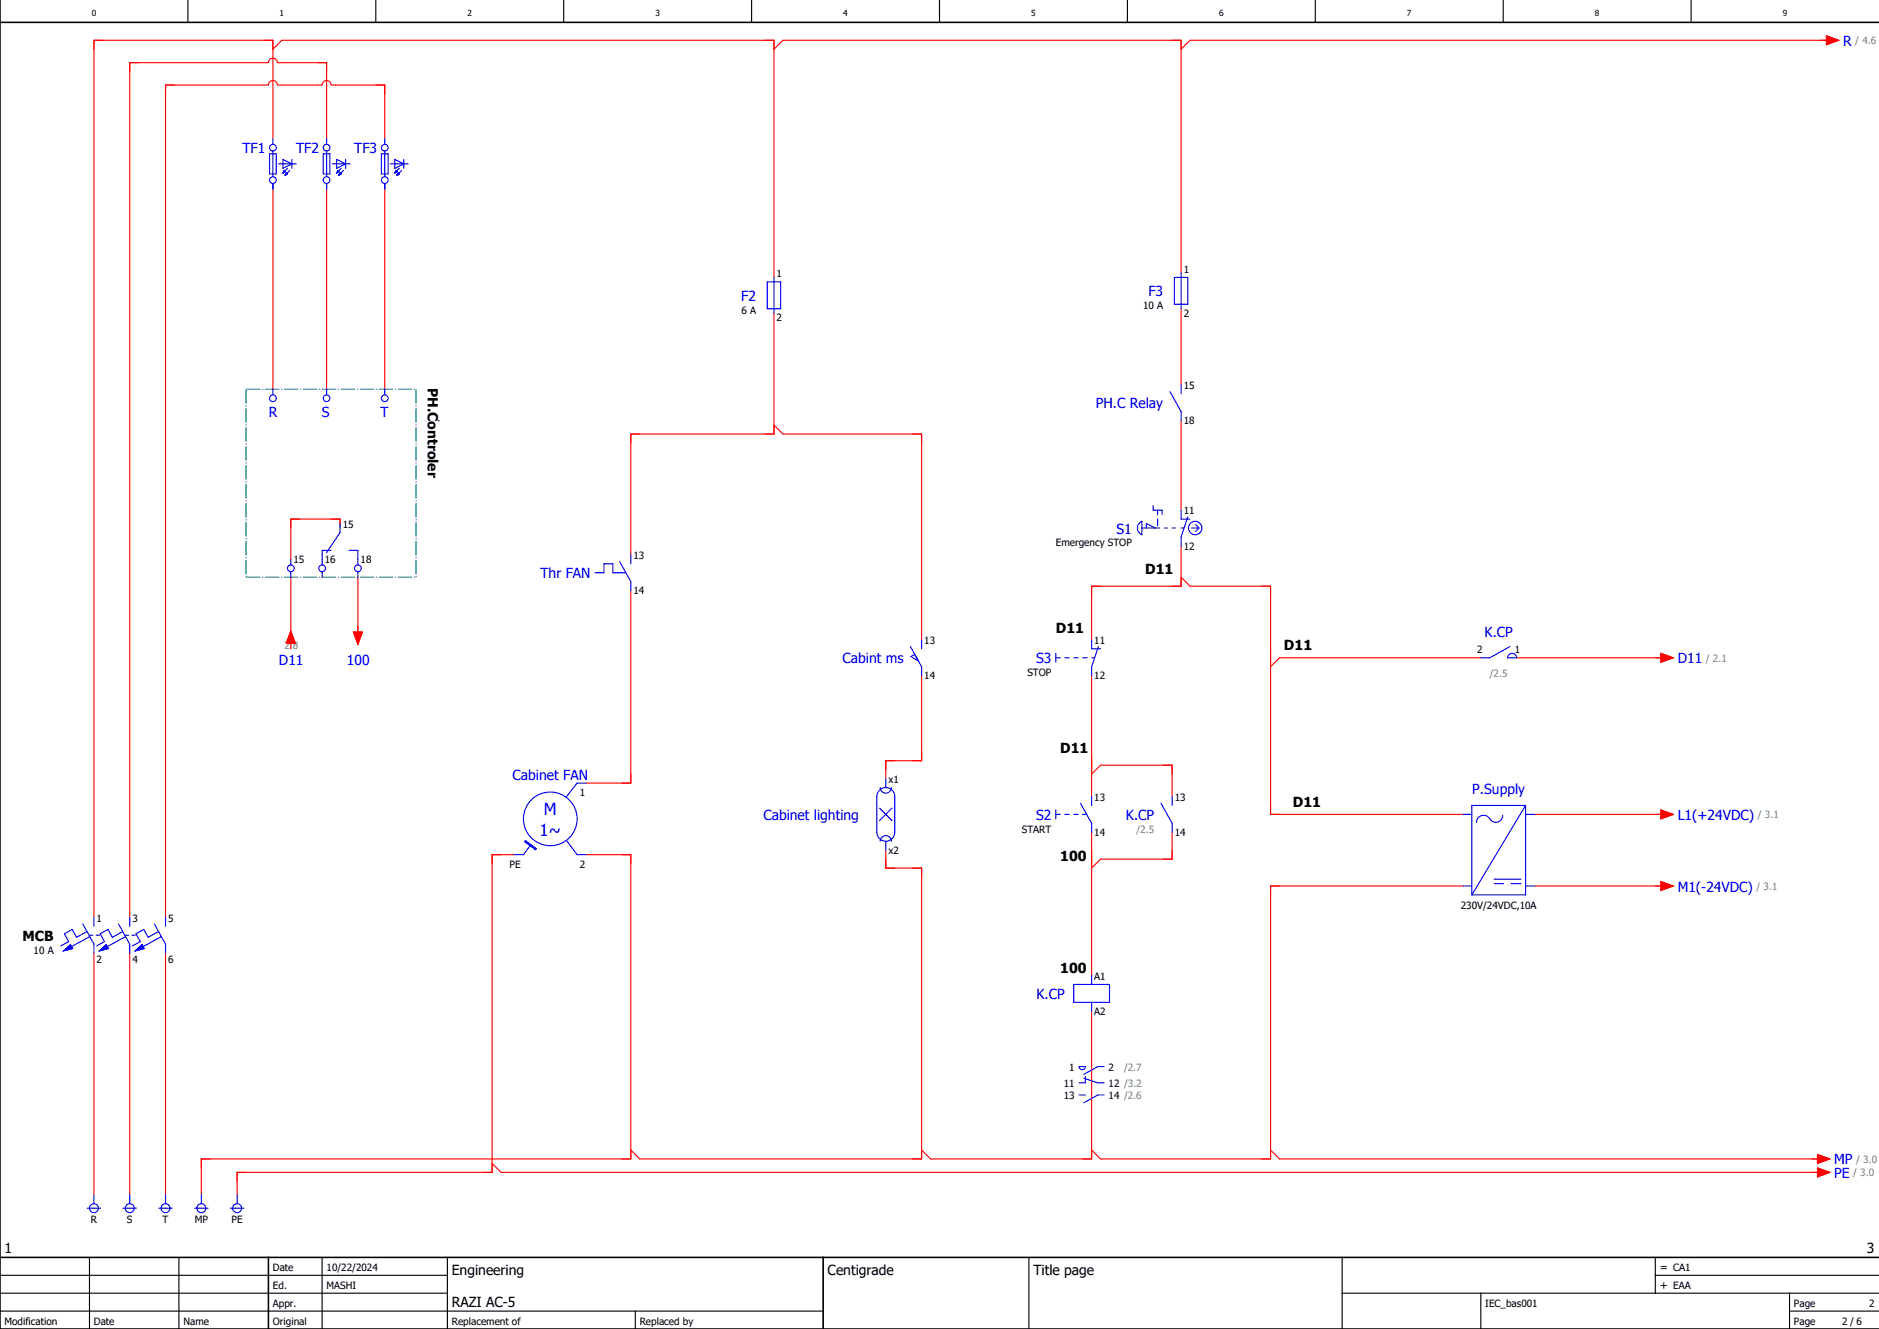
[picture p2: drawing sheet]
<svg xmlns="http://www.w3.org/2000/svg" width="420mm" height="297mm" viewBox="0 0 420 297" stroke-linecap="round" stroke-linejoin="round" font-family="sans-serif">
<g fill="none" stroke="#000" stroke-width=".25">
<path d="M42 0v5M84 0v5M126 0v5M168 0v5M210 0v5M252 0v5M294 0v5M336 0v5M378 0v5M0 293h184M0 289h100M0 285h100"/>
<path d="M20 281v16M40 281v16M72 281v16M100 281v16M142 293v4M230 281v16M300 289h120M300 281v16M331 289v8M370 285h50M370 281v8M400 293h20"/>
<path d="M400 289v8"/>
</g>
<path d="M0 5h420M0 0v297h420M0 281h420M60 281v16M184 281v16" fill="none" stroke="#000" stroke-width=".35"/>
<g fill="none" stroke="#f00" stroke-width=".25">
<path d="M61 11l2-2h110v53M173 11l2-2h89v52M408.2 8l2.8 1-2.8 1zM409 9h-143l-2 2M61 31v-22h-40v196M73 31v-17h-11a1 1 0 0 0-1-1 1 1 0 0 0-1 1h-31v191M86 31v-12h-12a1 1 0 0 0-1-1 1 1 0 0 0-1 1h-10a1 1 0 0 0-1-1 1 1 0 0 0-1 1h-23v186M61 41v46M73 41v46M86 41v46M173 70v27h-32v27M264 69v17"/>
<path d="M173 95l2 2h31v46M264 94v20M76 118v-2h-11v9M65 129v16M80 129v13M141 132v43h-10M264 122v9h-20v12M264 129l2 2h18v51h43M65 141l1 2.8h-2zM79 141.3h2l-1 2.7zM206 151v19h-8v4M244 151v27"/>
<path d="M331 147h-45l-2 2M339 147h33M371.2 146l2.8 1-2.8 1zM244 173l2-2h16v7M115 191h-5v71h-57v5M131 191h10v68h-96v8M198 190v4h8v65h-63l-2-2M244 186v32M262 186v6h-16l-2 2M327 198h-43v61h-38l-2-2M343 182h29M343 198h29"/>
<path d="M371.2 181l2.8 1-2.8 1zM371.2 197l2.8 1-2.8 1zM21 213v54M29 213v54M37 213v54M244 226v33h-36l-2-2M284 257l2 2h121M406.2 258l2.8 1-2.8 1zM110 260l2 2h295M406.2 261l2.8 1-2.8 1z"/>
</g>
<g fill="none" stroke="#00f" stroke-width=".25">
<path d="M60.2 34.4h1.5v4.5h-1.5zM61 31v1.3M61 33.7v5.8M62.3 36.6h3.9M63.2 38.6h.1M63.2 35.6l2.1 1-2.1 1zM63.5 38.1l.3 .3-.6 .2zM63.8 39.1h.1M64 38.6l.3 .3-.5 .2zM64.3 37.6l-1.1 1M64.7 38.1l-.9 1M65.3 35.6v2"/>
<path d="M72.2 34.4h1.5v4.5h-1.5zM73 31v1.3M73 33.7v5.8M74.2 36.6h4M75.2 38.6h.1M75.2 35.6l2 1-2 1zM75.5 38.1l.2 .3-.5 .2zM75.7 39.1h.1M76 38.6l.3 .3-.6 .2zM76.3 37.6l-1.1 1M76.7 38.1l-1 1M77.2 35.6v2"/>
<path d="M85.3 34.4h1.5v4.5h-1.5zM86 31v1.3M86 33.7v5.8M87.3 36.6h3.9M88.2 38.6h.1M88.2 35.6l2.1 1-2.1 1zM88.5 38.1l.3 .3-.6 .2zM88.8 39.1h.1M89 38.6l.2 .3-.4 .2zM89.2 37.6l-1 1M89.7 38.1l-.9 1M90.3 35.6v2"/>
<path d="M61 41v1.3M73 41v1.3M86 41v1.3M171.5 63h3v6h-3zM173 62v8M262.5 62h3v6h-3zM264 61v8M61 87v1.3M73 87v1.3M86 87v1.3M261.5 87.5l2.5 4.5v2M264 86v2"/>
<path d="M76 117v2l-3 4.5M254.6 117l.6-.5v3a1.61 1.61 0 0 1-.6-2.5zM255.2 118h4.1M256.3 118v-1l1.9 1M257.8 113v1h1.9v1M258.8 114v1M258.8 116v1.5M260.3 118h.7M262 118h.7M264 114v2h2M264 118h.7M265.5 115.5l-1.5 4.5v2"/>
<path d="M266.3 118h1.7M267.2 117.2l.8 .8M268 118l-.8 .7M65 125v1.3M65 127.8v1.2M72 127.8v1.2M74 123h-2v3.3M78 123h2v3.3M80 127.8v1.2M133 128h2v-2h2v2h2.9M138.5 125.5l2.5 4.5v2M141 124v2"/>
<path d="M203.5 144.5l2.5 4.5v2M204.5 146.2l-.9 .5 1.7 1.1M206 143v2M236 146v2M236 147h1M238 147h1M240 147h1M242 147h1M244 143v2h2M244 147h.6M244 149v2M245.5 144.5l-1.5 4.5"/>
<path d="M337.3 146.3a1 1 0 0 1 1.1-.2 1 1 0 0 1 .6 .9h-2zM337.5 144.5l-4.5 2.5h-2M131 175h-2l-2.5 3.2M196.6 176.6a2 2 0 0 1 2.2-.4 2 2 0 0 1 1.2 1.8v8a2 2 0 0 1-2 2 2 2 0 0 1-2-2v-8l.1-.5zM196.8 176a1.25 1.25 0 0 0 1.2 1.3 1.25 1.25 0 0 0 1.2-1.3M198 174v2M241.5 179.5l2.5 4.5v2M244 178v2M259.5 179.5l2.5 4.5v2M262 178v2M341 180l-12 20M341 180v20h-12"/>
<path d="M341 180h-12v20M117.4 187.9l2.5 1.8-.2 .2-2.4-1.8zM118.6 188.8l-1.6 2.2h-2M126.6 187.8l2.4 3.2h2M196.6 180.6l2.8 2.8M196.8 188a1.25 1.25 0 0 1 1.2-1.3 1.25 1.25 0 0 1 1.2 1.3M198 188v2M199.4 180.6l-2.8 2.8M236 181v2M236 182h1M238 182h1M240 182h1"/>
<path d="M242 182h.9M327 182h2M327 198h2M334 196.5h6M334 197.5h2.2M335.9 182.2a1.62 1.62 0 0 1-1.4 1.6 1.62 1.62 0 0 1-1.8-1.1 1.6 1.6 0 0 0-1.7-.4 1.6 1.6 0 0 0-1 1.5M337.8 197.5h2.2M341 182h2M341 198h2M14.2 212.5l1.5-1.4 .5 .9zM18.5 206.5l2.5 4.5v2M19.4 208.2l-2.3 1.3-1-1.8-1.7 1 1 1.7-1.8 1"/>
<path d="M20 209h.8M20.1 209.3l-4.1 2.2M21 205v2M21.5 209h.8M22.2 212.5l1.5-1.4 .5 .9zM26.5 206.5l2.5 4.5v2M27.4 208.2l-2.3 1.3-1-1.8-1.7 1 1 1.7-1.8 1M28 209h.8M28.1 209.3l-4.1 2.2M29 205v2M29.5 209h.7M30.2 212.5l1.5-1.4 .5 .9z"/>
<path d="M34.5 206.5l2.5 4.5v2M35.4 208.2l-2.3 1.3-1-1.8-1.7 1 1 1.7-1.8 1M36.1 209.3l-4.1 2.2M37 205v2M240 220h8v4h-8zM244 218v2M241.2 238.4h1.4a.7 .7 0 0 1-.7 .6 .7 .7 0 0 1-.7-.6zM244 224v2M246.8 238.3h-1.4l-3.1 1.8M241.2 244.7h1.4M242.3 241l3.1 1M242.6 240.6v1.4h-1.4"/>
<path d="M245.4 242h1.4M246.8 244.7h-1.4l-3.1 1.8M19.5 270h3M21 267v2M27.5 270h3M29 267v2M35.5 270h3M37 267v2M43.5 270h3M45 267v2M51.5 270h3M53 267v2"/>
<circle cx="61" cy="33" r=".75"/>
<circle cx="73" cy="33" r=".75"/>
<circle cx="86" cy="33" r=".75"/>
<circle cx="61" cy="40.3" r=".75"/>
<circle cx="73" cy="40.3" r=".75"/>
<circle cx="86" cy="40.3" r=".75"/>
<circle cx="61" cy="89" r=".75"/>
<circle cx="73" cy="89" r=".75"/>
<circle cx="86" cy="89" r=".75"/>
<circle cx="267.2" cy="118" r="1.5"/>
<circle cx="65" cy="127" r=".75"/>
<circle cx="72" cy="127" r=".75"/>
<circle cx="80" cy="127" r=".75"/>
<circle cx="123" cy="183" r="6"/>
<circle cx="21" cy="270" r="1"/>
<circle cx="29" cy="270" r="1"/>
<circle cx="37" cy="270" r="1"/>
<circle cx="45" cy="270" r="1"/>
<circle cx="53" cy="270" r="1"/>
</g>
<g fill="#00f" stroke="#00f" stroke-width=".22">
<path d="M22.2 212.5l1.5-1.4 .5 .9z"/>
<path d="M30.2 212.5l1.5-1.4 .5 .9z"/>
<path d="M14.2 212.5l1.5-1.4 .5 .9z"/>
<path d="M63.5 38.1l.3 .3-.6 .2z"/>
<path d="M64 38.6l.3 .3-.5 .2z"/>
<path d="M75.5 38.1l.2 .3-.5 .2z"/>
<path d="M76 38.6l.3 .3-.6 .2z"/>
<path d="M88.5 38.1l.3 .3-.6 .2z"/>
<path d="M89 38.6l.2 .3-.4 .2z"/>
<path d="M117.4 187.9l2.5 1.8-.2 .2-2.4-1.8z"/>
</g>
<path d="M55 87h38M55 87v42M93 87v42M55 129h38" fill="none" stroke="#007f7f" stroke-width=".25" stroke-dasharray="3.2 .4 .3 .4" stroke-linecap="butt"/>
<g fill="#f00" stroke="#f00" stroke-width=".22">
<path d="M65 141l1 2.8h-2z"/>
<path d="M79 141.3h2l-1 2.7z"/>
<path d="M408.2 8l2.8 1-2.8 1z"/>
<path d="M406.2 258l2.8 1-2.8 1z"/>
<path d="M406.2 261l2.8 1-2.8 1z"/>
<path d="M371.2 146l2.8 1-2.8 1z"/>
<path d="M371.2 181l2.8 1-2.8 1z"/>
<path d="M371.2 197l2.8 1-2.8 1z"/>
</g>
<g font-size="3.7" fill="#00f">
<text x="121.6" y="182.2">M</text>
<text x="120.6" y="186.7">1~</text>
</g>
<g font-size="3.1" fill="#00f">
<text x="412" y="10.2">R</text>
<text x="54.2" y="34.2">TF1</text>
<text x="66.2" y="34.2">TF2</text>
<text x="79.2" y="34.2">TF3</text>
<text x="165.7" y="67.2">F2</text>
<text x="256.7" y="66.2">F3</text>
<text x="60.1" y="93.1">R</text>
<text x="72" y="93.2">S</text>
<text x="85" y="93.2">T</text>
<text x="245" y="91.2">PH.C Relay</text>
<text x="249.6" y="119.2">S1</text>
<text x="120.8" y="129.2">Thr FAN</text>
<text x="331.8" y="142.4">K.CP</text>
<text x="62.4" y="148.5">D11</text>
<text x="77.6" y="148.5">100</text>
<text x="188.3" y="148.2">Cabint ms</text>
<text x="231.6" y="148.2">S3</text>
<text x="375" y="148.2">D11</text>
<text x="114.6" y="174.4">Cabinet FAN</text>
<text x="329.1" y="177.4">P.Supply</text>
<text x="170.6" y="183.2">Cabinet lighting</text>
<text x="231.6" y="183.2">S2</text>
<text x="251.7" y="183.2">K.CP</text>
<text x="375" y="183.2">L1(+24VDC)</text>
<text x="375" y="199.2">M1(-24VDC)</text>
<text x="231.7" y="223.2">K.CP</text>
<text x="410" y="260.2">MP</text>
<text x="410" y="263.2">PE</text>
</g>
<g font-size="3.1">
<text x="95.7" y="86.7" transform="rotate(90 95.7 86.7)">PH.Controler</text>
<text x="256" y="128.4">D11</text>
<text x="236" y="141.4">D11</text>
<text x="287" y="145.4">D11</text>
<text x="237" y="168.4">D11</text>
<text x="289" y="180.4">D11</text>
<text x="237" y="192.4">100</text>
<text x="5" y="210.2">MCB</text>
<text x="237" y="217.4">100</text>
<text x="1" y="280">1</text>
<text x="417.3" y="280">3</text>
<text x="101" y="285">Engineering</text>
<text x="185" y="285">Centigrade</text>
<text x="231" y="285">Title page</text>
<text x="101" y="292">RAZI AC-5</text>
</g>
<g font-size="2.5">
<text x="371" y="284">= CA1</text>
<text x="371" y="288">+ EAA</text>
</g>
<g font-size="2.2" fill="#7ca552">
<text x="414.7" y="9.9">/ 4.6</text>
<text x="63.5" y="144.9">2.8</text>
<text x="381.3" y="147.9">/ 2.1</text>
<text x="333" y="151.2">/2.5</text>
<text x="392.9" y="182.9">/ 3.1</text>
<text x="254" y="186.1">/2.5</text>
<text x="392.6" y="198.9">/ 3.1</text>
<text x="251.2" y="239.2">/2.7</text>
<text x="414.2" y="262.9">/ 3.0</text>
<text x="414.9" y="259.9">/ 3.0</text>
</g>
<g font-size="2.2">
<text x="173.6" y="61.9">1</text>
<text x="264.6" y="60.9">1</text>
<text x="165.7" y="70.1">6 A</text>
<text x="173.6" y="71.8">2</text>
<text x="255.5" y="69.1">10 A</text>
<text x="264.6" y="70.8">2</text>
<text x="264.6" y="86.9">15</text>
<text x="264.6" y="94.8">18</text>
<text x="76.6" y="117.9">15</text>
<text x="264.6" y="114.9">11</text>
<text x="65.6" y="125.8">15</text>
<text x="72.6" y="125.8">16</text>
<text x="80.6" y="125.8">18</text>
<text x="141.6" y="124.9">13</text>
<text x="236" y="122.1">Emergency STOP</text>
<text x="264.6" y="122.8">12</text>
<text x="141.6" y="132.8">14</text>
<text x="206.6" y="143.9">13</text>
<text x="244.6" y="143.9">11</text>
<text x="330.2" y="145.9">2</text>
<text x="338.6" y="145.9">1</text>
<text x="206.6" y="151.8">14</text>
<text x="229.6" y="151.1">STOP</text>
<text x="244.6" y="151.8">12</text>
<text x="129.6" y="177.9">1</text>
<text x="198.6" y="174.9">x1</text>
<text x="244.6" y="178.9">13</text>
<text x="262.6" y="178.9">13</text>
<text x="198.6" y="190.8">x2</text>
<text x="228.4" y="186.1">START</text>
<text x="244.6" y="186.8">14</text>
<text x="262.6" y="186.8">14</text>
<text x="113.9" y="193.9">PE</text>
<text x="129.6" y="193.9">2</text>
<text x="326.5" y="203.2">230V/24VDC,10A</text>
<text x="21.6" y="205.9">1</text>
<text x="29.6" y="205.9">3</text>
<text x="37.6" y="205.9">5</text>
<text x="7.5" y="213.1">10 A</text>
<text x="21.6" y="215.2">2</text>
<text x="29.6" y="215.2">4</text>
<text x="37.6" y="215.2">6</text>
<text x="244.6" y="218.9">A1</text>
<text x="244.6" y="226.8">A2</text>
<text x="239" y="239.2">1</text>
<text x="247.8" y="239.2">2</text>
<text x="237.8" y="242.9">11</text>
<text x="237.8" y="245.6">13</text>
<text x="247.8" y="242.9">12 /3.2</text>
<text x="247.8" y="245.6">14 /2.6</text>
<text x="20.3" y="273.2">R</text>
<text x="28.4" y="273.2">S</text>
<text x="36.3" y="273.2">T</text>
<text x="43.5" y="273.2">MP</text>
<text x="51.8" y="273.2">PE</text>
<text x="61" y="284">Date</text>
<text x="73" y="284">10/22/2024</text>
<text x="61" y="288">Ed.</text>
<text x="61" y="292">Appr.</text>
<text x="73" y="288">MASHI</text>
<text x="332" y="292">IEC_bas001</text>
<text x="401" y="292">Page</text>
<text x="417.8" y="292">2</text>
<text x="1" y="296">Modification</text>
<text x="21" y="296">Date</text>
<text x="41" y="296">Name</text>
<text x="61" y="296">Original</text>
<text x="101" y="296">Replacement of</text>
<text x="143" y="296">Replaced by</text>
<text x="401" y="296">Page</text>
<text x="411.8" y="296">2 / 6</text>
</g>
<g font-size="1.9">
<text x="20.5" y="3.6">0</text>
<text x="62.5" y="3.6">1</text>
<text x="104.5" y="3.6">2</text>
<text x="146.5" y="3.6">3</text>
<text x="188.5" y="3.6">4</text>
<text x="230.5" y="3.6">5</text>
<text x="272.5" y="3.6">6</text>
<text x="314.5" y="3.6">7</text>
<text x="356.5" y="3.6">8</text>
<text x="398.5" y="3.6">9</text>
</g>
</svg>
